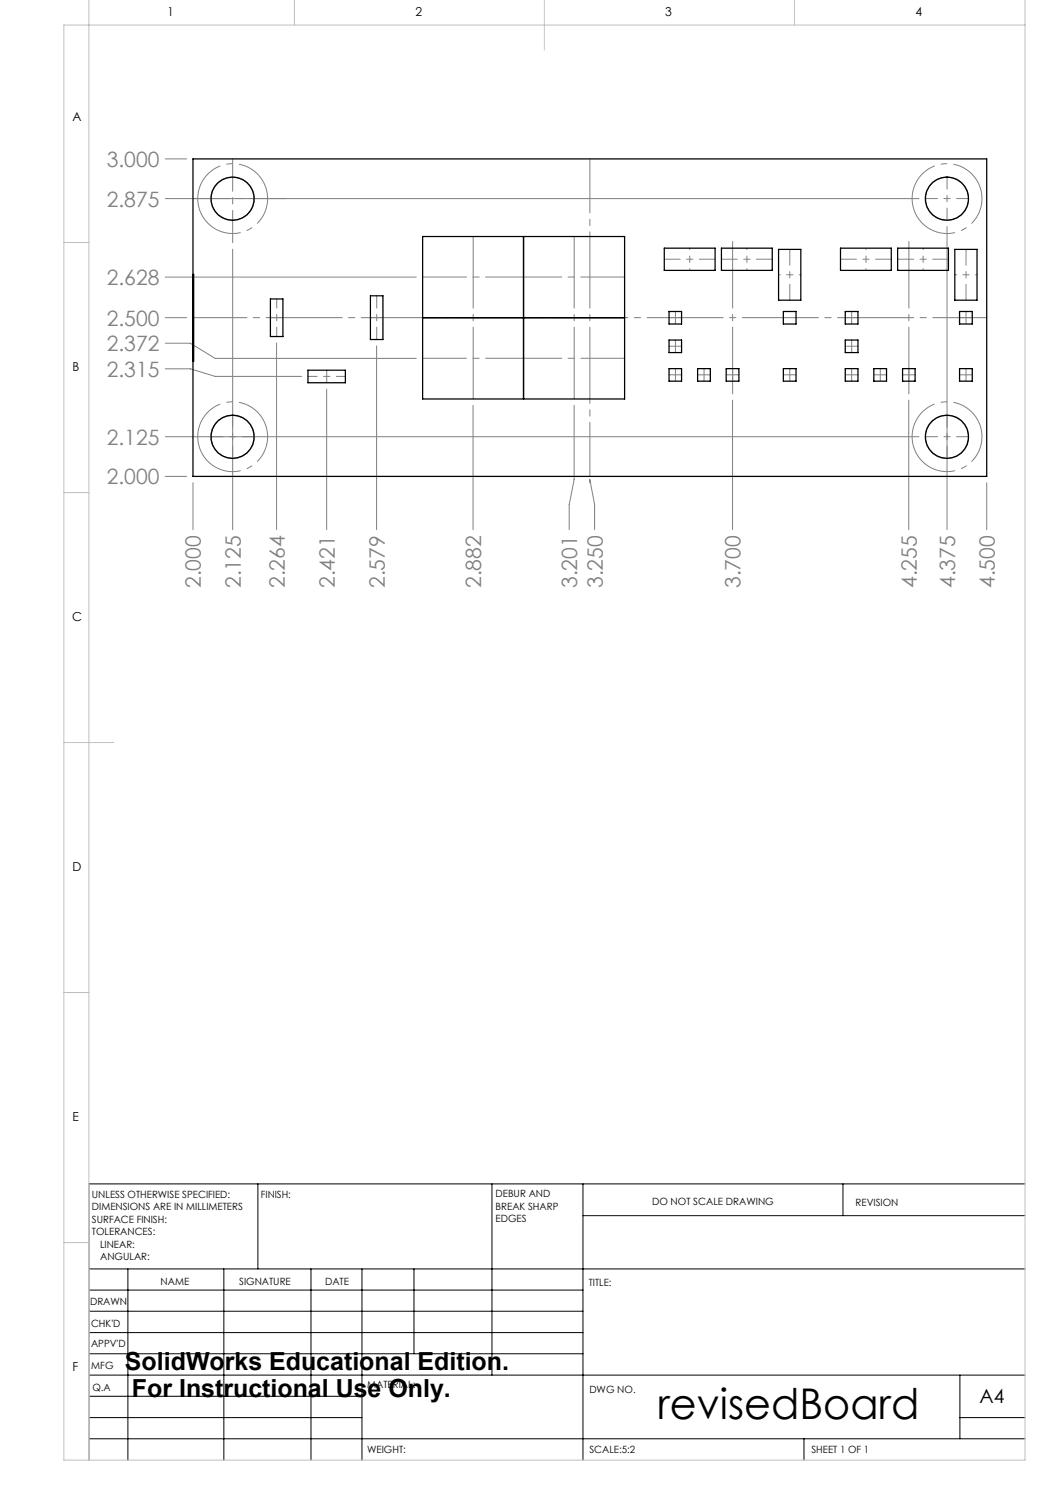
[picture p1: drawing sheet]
<svg xmlns="http://www.w3.org/2000/svg" width="210mm" height="297mm" viewBox="0 0 210 297" stroke-linecap="round" stroke-linejoin="round" font-family="sans-serif">
<g fill="none" stroke="#808080" stroke-width=".25">
<circle cx="46.5" cy="39.7" r="4.3"/>
<circle cx="189.4" cy="39.7" r="4.3"/>
<circle cx="46.5" cy="87.4" r="4.3"/>
<circle cx="189.4" cy="87.4" r="4.3"/>
</g>
<path d="M39.9 41.8a7 7 0 0 0 11.7 2.8 7 7 0 0 0-3.2-11.6 7 7 0 0 0-8.6 8.4l.1 .4M182.7 41.8a7 7 0 0 1 8.2-8.9 7 7 0 0 1 3.8 11.4 7 7 0 0 1-11.9-2.2l-.1-.3M39.9 89.4a7 7 0 0 1 8.1-8.9 7 7 0 0 1 3.8 11.4 7 7 0 0 1-11.8-2.2l-.1-.3M182.7 89.4a7 7 0 0 0 11.7 2.8 7 7 0 0 0-3.2-11.6 7 7 0 0 0-8.6 8.4l.1 .4" fill="none" stroke="#808080" stroke-width=".2" stroke-dasharray="15.2 1.3 1.3 1.3" stroke-dashoffset="4.7" stroke-linecap="butt"/>
<g fill="none" stroke="#000" stroke-width=".2">
<path d="M51.6 236.8v17M98.4 236.8v38.2M116.6 236.8v55.2M168.6 236.8v6.3M205 236.8h-187.2v55.2M17.8 253.8h187.2M17.8 258h98.8M25.6 253.8v38.2M44.8 253.8v38.2M62.2 253.8v38.2M72.4 253.8v38.2M82.8 253.8v17"/>
<path d="M116.6 243.1h88.4M17.8 270.8h98.8M17.8 266.5h98.8M17.8 262.3h98.8M17.8 279.3h54.6M17.8 275h187.2M192 275v12.8M17.8 287.8h187.2M17.8 283.5h54.6M160.8 287.8v4.2M192 283.5h13"/>
</g>
<g fill="none" stroke="#808080" stroke-width=".2">
<path d="M33.1 31.8h4.2M33.1 39.7h150.7M33.1 55.4h50.2M46.5 49.8v56.1M189.4 45.3v60.6M33.1 63.5h4.2M33.1 73.8h5l4.9 1.5h17.3M33.1 68.6h5l4.9 3.1h40.3M55.3 68.6v37.3M65.3 77.8v28.1M75.3 69.2v36.7M33.1 95.3h4.2"/>
<path d="M33.1 87.3h150.7M38.6 96.6v9.3M94.6 81.1v24.8M114.8 81.1v14.8l-1 5v5M118 96.6v-.7l.9 5v5M146.5 80v25.9M181.8 80v25.9M197.3 96.6v9.3"/>
</g>
<path d="M17.8 0v292M58.9 0v5M108.9 0v10M158.9 0v5M205 0v292h-192.2v-287h192.2M12.8 48.5h5M12.8 98.5h5M12.8 148.5h10M12.8 198.5h5M12.8 248.5h5" fill="none" stroke="#c0c0c0" stroke-width=".2"/>
<g fill="none" stroke="#808080" stroke-width=".2" stroke-dasharray="15.2 1.3 1.3 1.3">
<path d="M56.6 63.5h-2.5M65.3 74v2.5M74.1 63.5h2.5M133.8 75h2.5M133.8 69.2h2.5M133.8 63.5h2.5M135.1 73.7v2.5M135.1 68v2.5M135.1 62.3v2.5M139.5 75h2.6M140.8 73.7v2.5M145.3 75h2.5"/>
<path d="M146.5 73.7v2.5M156.7 75h2.5M158 73.7v2.5M169.1 75h2.5M169.1 69.2h2.5M169.1 63.5h2.5M170.3 62.3v2.5M170.3 68v2.5M170.3 73.7v2.5M174.8 75h2.5M176.1 73.7v2.5M180.5 75h2.5"/>
<path d="M181.8 73.7v2.5M191.9 75h2.6M191.9 63.5h2.6M193.2 73.7v2.5M193.2 62.3v2.5"/>
</g>
<path d="M189.4 35.4v8.6M193.7 39.7h-8.6M75.3 59.2v8.7M46.5 83v8.7M50.9 87.3h-8.7M189.4 83v8.7M193.7 87.3h-8.6" fill="none" stroke="#808080" stroke-width=".2" stroke-dasharray="15.2 1.3 1.3 1.3" stroke-dashoffset="12.8"/>
<path d="M55.3 59.8v7.5M69.1 75.3h-7.5" fill="none" stroke="#808080" stroke-width=".2" stroke-dasharray="15.2 1.3 1.3 1.3" stroke-dashoffset="13.4"/>
<path d="M132.9 51.8h10.1M144.3 51.8h10.2M158 49.9v10.1M168.1 51.8h10.2M179.5 51.8h10.2M193.2 49.9v10.1" fill="none" stroke="#808080" stroke-width=".2" stroke-dasharray="15.2 1.3 1.3 1.3" stroke-dashoffset="12.1"/>
<path d="M138 54.1v-4.5M149.4 49.6v4.5M155.7 55h4.5M173.2 49.6v4.5M184.6 49.6v4.5M191 55h4.4" fill="none" stroke="#808080" stroke-width=".2" stroke-dasharray="15.2 1.3 1.3 1.3" stroke-dashoffset="14.9"/>
<path d="M94.6 47.3v32.5M114.8 47.3v32.5" fill="none" stroke="#808080" stroke-width=".2" stroke-dasharray="15.2 1.3 1.3 1.3" stroke-dashoffset=".9"/>
<path d="M124.9 55.4h-40.4M84.5 71.7h40.4" fill="none" stroke="#808080" stroke-width=".2" stroke-dasharray="15.2 1.3 1.3 1.3" stroke-dashoffset="6.5"/>
<path d="M146.5 48.3v30.5M181.8 48.3v30.5" fill="none" stroke="#808080" stroke-width=".2" stroke-dasharray="15.2 1.3 1.3 1.3" stroke-dashoffset="1.9"/>
<path d="M118 31.8v63.5M38.6 63.5h158.7" fill="none" stroke="#808080" stroke-width=".2" stroke-dasharray="15.2 1.3 1.3 1.3" stroke-dashoffset="4.4"/>
<path d="M38.6 39.7h18.7" fill="none" stroke="#808080" stroke-width=".2" stroke-dasharray="15.2 1.3 1.3 1.3" stroke-dashoffset="7.8"/>
<path d="M46.5 31.8v16.7" fill="none" stroke="#808080" stroke-width=".2" stroke-dasharray="15.2 1.3 1.3 1.3" stroke-dashoffset="8.8"/>
<g fill="none" stroke="#000" stroke-width=".25">
<path d="M38.6 31.8h158.7v63.5h-158.7zM38.6 54.9h.1v17.3h-.1M54.1 59.8h2.5v7.5h-2.5zM74.1 59.2h2.5v8.7h-2.5zM84.5 47.3h40.4v32.5h-40.4zM104.7 47.3v32.5M132.9 49.6h10.1v4.5h-10.1zM144.3 49.6h10.1v4.5h-10.1zM155.7 49.9h4.5v10.1h-4.5zM168.1 49.6h10.2v4.5h-10.2zM179.5 49.6h10.2v4.5h-10.2zM191 49.9h4.4v10.1h-4.4z"/>
<path d="M61.6 74h7.5v2.5h-7.5zM84.5 63.5h40.4M133.8 73.7h2.5v2.5h-2.5zM133.8 62.3h2.5v2.5h-2.5zM133.8 68h2.5v2.5h-2.5zM139.5 73.7h2.6v2.5h-2.6zM145.2 73.7h2.6v2.5h-2.6zM156.7 73.7h2.5v2.5h-2.5zM156.7 62.3h2.5v2.5h-2.5zM169.1 73.7h2.5v2.5h-2.5zM169.1 62.3h2.5v2.5h-2.5zM169.1 68h2.5v2.5h-2.5z"/>
<path d="M174.8 73.7h2.5v2.5h-2.5zM180.5 73.7h2.5v2.5h-2.5zM191.9 73.7h2.6v2.5h-2.6zM191.9 62.3h2.6v2.5h-2.6z"/>
<circle cx="46.5" cy="39.7" r="4.3"/>
<circle cx="189.4" cy="39.7" r="4.3"/>
<circle cx="46.5" cy="87.4" r="4.3"/>
<circle cx="189.4" cy="87.4" r="4.3"/>
</g>
<text font-size="8.5" x="131.5" y="283.7">revisedBoard</text>
<g font-size="5">
<text x="25" y="273.9">SolidWorks Educational Edition.</text>
<text x="26.4" y="279.4">For Instructional Use Only.</text>
</g>
<g font-size="4.2" fill="#808080">
<text x="21.3" y="33.4">3.000</text>
<text x="21.3" y="41.3">2.875</text>
<text x="21.3" y="57">2.628</text>
<text x="21.3" y="65.1">2.500</text>
<text x="21.3" y="70.2">2.372</text>
<text x="21.3" y="75.3">2.315</text>
<text x="21.3" y="88.9">2.125</text>
<text x="21.3" y="96.9">2.000</text>
<text x="40.2" y="117.6" transform="rotate(-90 40.2 117.6)">2.000</text>
<text x="48.1" y="117.6" transform="rotate(-90 48.1 117.6)">2.125</text>
<text x="56.9" y="117.6" transform="rotate(-90 56.9 117.6)">2.264</text>
<text x="66.9" y="117.6" transform="rotate(-90 66.9 117.6)">2.421</text>
<text x="76.9" y="117.6" transform="rotate(-90 76.9 117.6)">2.579</text>
<text x="96.2" y="117.6" transform="rotate(-90 96.2 117.6)">2.882</text>
<text x="115.5" y="117.6" transform="rotate(-90 115.5 117.6)">3.201</text>
<text x="120.5" y="117.6" transform="rotate(-90 120.5 117.6)">3.250</text>
<text x="148.1" y="117.6" transform="rotate(-90 148.1 117.6)">3.700</text>
<text x="183.4" y="117.6" transform="rotate(-90 183.4 117.6)">4.255</text>
<text x="191" y="117.6" transform="rotate(-90 191 117.6)">4.375</text>
<text x="198.9" y="117.6" transform="rotate(-90 198.9 117.6)">4.500</text>
</g>
<text font-size="3.9" x="195.9" y="280.6">A4</text>
<g font-size="2.5">
<text x="33.5" y="3.2">1</text>
<text x="83.1" y="3.2">2</text>
<text x="133.1" y="3.2">3</text>
<text x="183.1" y="3.2">4</text>
<text x="14.5" y="24.2">A</text>
<text x="14.5" y="74.2">B</text>
<text x="14.5" y="124.2">C</text>
<text x="14.5" y="174.2">D</text>
<text x="14.5" y="224.2">E</text>
<text x="14.5" y="274.2">F</text>
</g>
<g font-size="2">
<text x="18.4" y="239.6">UNLESS OTHERWISE SPECIFIED:</text>
<text x="52.2" y="239.6">FINISH:</text>
<text x="99.1" y="239.5">DEBUR AND</text>
<text x="18.4" y="242.1">DIMENSIONS ARE IN MILLIMETERS</text>
<text x="18.4" y="244.6">SURFACE FINISH:</text>
<text x="99.1" y="242">BREAK SHARP</text>
<text x="99.1" y="244.5">EDGES</text>
<text x="130.4" y="241">DO NOT SCALE DRAWING</text>
<text x="171.1" y="241.2">REVISION</text>
<text x="18.4" y="247.1">TOLERANCES:</text>
<text x="20" y="249.6">LINEAR:</text>
<text x="20" y="252.1">ANGULAR:</text>
<text x="32.1" y="257">NAME</text>
<text x="47.8" y="256.9">SIGNATURE</text>
<text x="65" y="256.9">DATE</text>
<text x="117.8" y="257.2">TITLE:</text>
<text x="18" y="261.1">DRAWN</text>
<text x="18.2" y="269.4">APPV'D</text>
<text x="18.2" y="265.3">CHK'D</text>
<text x="18.3" y="273.8">MFG</text>
<text x="18.5" y="278.1">Q.A</text>
<text x="73.4" y="277.5">MATERIAL:</text>
<text x="117.9" y="278.6">DWG NO.</text>
<text x="73.4" y="290.5">WEIGHT:</text>
<text x="117.9" y="290.6">SCALE:5:2</text>
<text x="162.3" y="290.6">SHEET 1 OF 1</text>
</g>
</svg>
